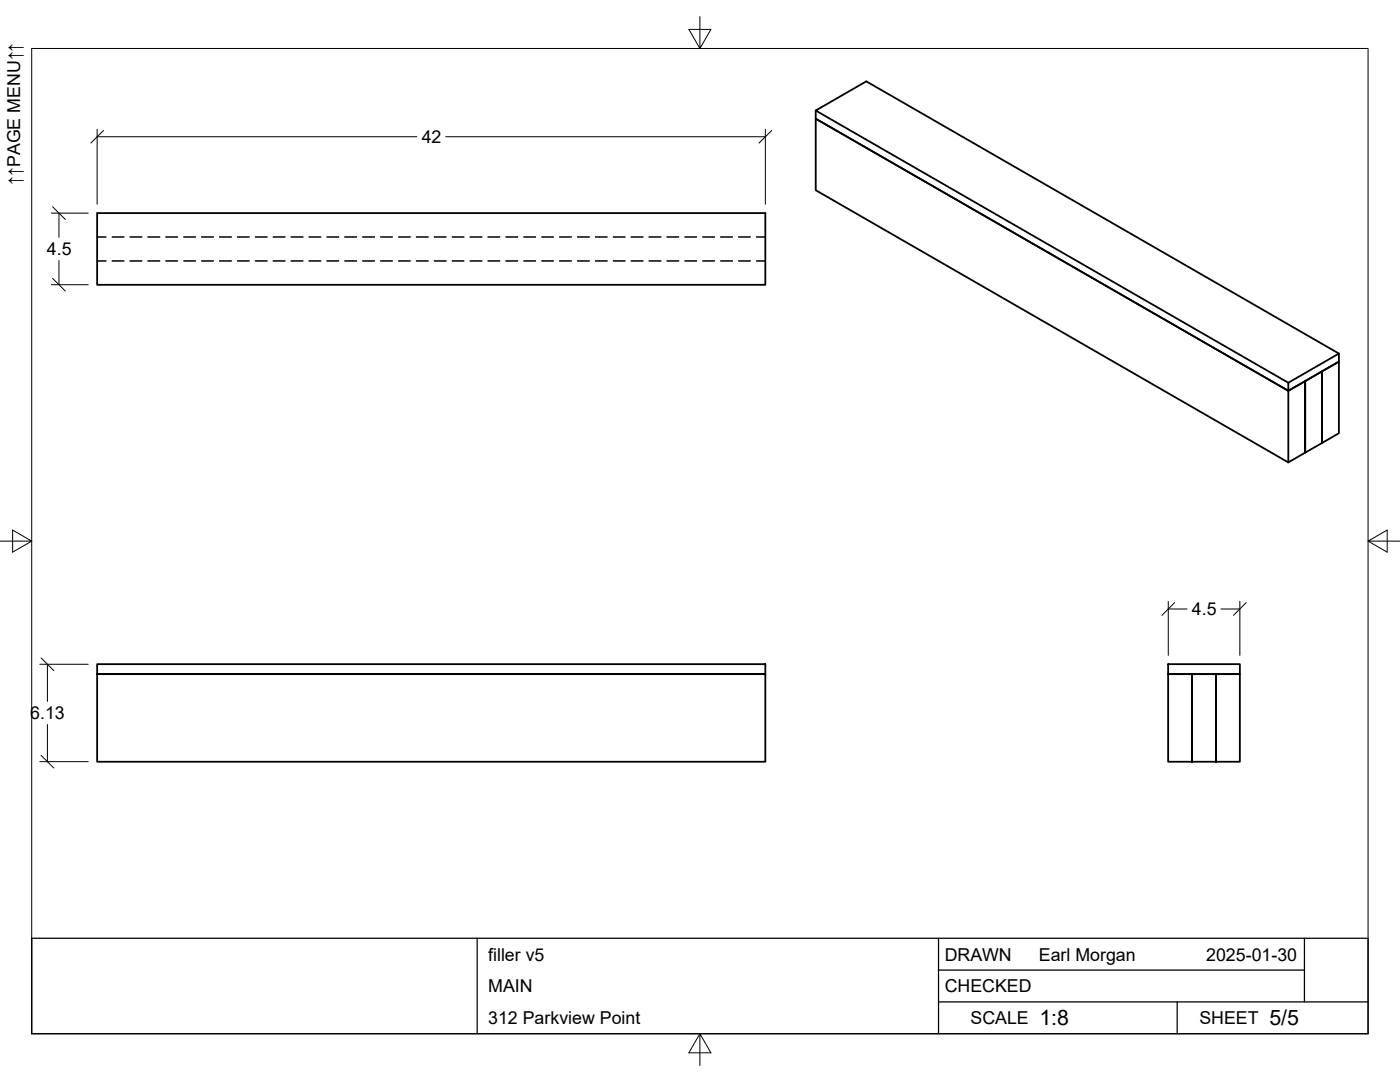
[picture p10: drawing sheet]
<svg xmlns="http://www.w3.org/2000/svg" width="279mm" height="216mm" viewBox="0 0 279 216" stroke-linecap="round" stroke-linejoin="round" font-family="sans-serif">
<!-- layer: Visible -->
<path d="M162.8 22.1v1.6l94.3 54.3 10.1-5.8v-1.7l-94.3-54.3-10.1 5.9 94.3 54.3v1.6l6.7-3.9v14.3l3.4-2v-14.2l-3.4 1.9v14.3l-3.3 1.9v-14.2v14.2l-3.4 2-94.3-54.3v-14.3l94.3 54.3v14.3M19.4 42.5h133.3v14.3h-133.3zM267.2 70.5l-10.1 5.9M19.4 132.5v2h133.3v17.5h-133.3v-17.5h133.3v-2zM233.1 134.5h9.6v17.5h4.7v-17.5h-4.7v17.5h-4.8v-17.5v17.5h-4.8zM233.1 132.5h14.3v2h-14.3z" fill="none" stroke="#000" stroke-width=".36"/>
<!-- layer: Hidden -->
<g fill="none" stroke="#000" stroke-width=".2">
<path d="M19.4 47.3h1.8M19.4 52.1h1.8M22.4 47.3h2.3M22.4 52.1h2.3M25.9 47.3h2.4M25.9 52.1h2.4M29.5 47.3h2.4M29.5 52.1h2.4M33.1 47.3h2.4M33.1 52.1h2.4M36.7 47.3h2.3M36.7 52.1h2.3"/>
<path d="M40.2 47.3h2.4M40.2 52.1h2.4M43.8 47.3h2.4M43.8 52.1h2.4M47.4 47.3h2.3M47.4 52.1h2.3M50.9 47.3h2.4M50.9 52.1h2.4M54.5 47.3h2.4M54.5 52.1h2.4M58.1 47.3h2.4M58.1 52.1h2.4"/>
<path d="M61.7 47.3h2.3M61.7 52.1h2.3M65.2 47.3h2.4M65.2 52.1h2.4M68.8 47.3h2.4M68.8 52.1h2.4M72.4 47.3h2.4M72.4 52.1h2.4M75.9 47.3h2.4M75.9 52.1h2.4M79.5 47.3h2.4M79.5 52.1h2.4"/>
<path d="M83.1 47.3h2.4M83.1 52.1h2.4M86.7 47.3h2.3M86.7 52.1h2.3M90.2 47.3h2.4M90.2 52.1h2.4M93.8 47.3h2.4M93.8 52.1h2.4M97.4 47.3h2.4M97.4 52.1h2.4M100.9 47.3h2.4M100.9 52.1h2.4"/>
<path d="M104.5 47.3h2.4M104.5 52.1h2.4M108.1 47.3h2.4M108.1 52.1h2.4M111.7 47.3h2.3M111.7 52.1h2.3M115.2 47.3h2.4M115.2 52.1h2.4M118.8 47.3h2.4M118.8 52.1h2.4M122.4 47.3h2.4M122.4 52.1h2.4"/>
<path d="M125.9 47.3h2.4M125.9 52.1h2.4M129.5 47.3h2.4M129.5 52.1h2.4M133.1 47.3h2.4M133.1 52.1h2.4M136.7 47.3h2.3M136.7 52.1h2.3M140.2 47.3h2.4M140.2 52.1h2.4M143.8 47.3h2.4M143.8 52.1h2.4"/>
<path d="M147.4 47.3h2.4M147.4 52.1h2.4M151 47.3h1.7M151 52.1h1.7"/>
</g>
<!-- layer: Border -->
<path d="M6.3 9.7h266.7v196.6h-266.7zM139.7 3.3v6.4l2.2-3.8h-4.4l2.2 3.8M0 108h6.3l-3.8-2.2v4.4l3.8-2.2M273 108l3.8 2.2v-4.4l-3.8 2.2h6.4M139.7 206.3l-2.2 3.8h4.4l-2.2-3.8v6.3" fill="none" stroke="#000" stroke-width=".2"/>
<!-- layer: Titleblock -->
<path d="M6.3 187.2h266.7v19.1h-266.7zM95.2 187.2v19.1M187.3 193.6h73M187.3 199.9h85.7M187.3 187.2v19.1M234.9 199.9v6.4M260.3 187.2v12.7" fill="none" stroke="#000" stroke-width=".25"/>
<!-- layer: FD_Dimensions -->
<g fill="none" stroke="#000" stroke-width=".2">
<path d="M19.4 25.8v14.9M19.4 27.3h63.8M20.7 26l-2.6 2.6M88.9 27.3h63.8M152.7 25.8v14.9M154 26l-2.5 2.6M10.2 56.8h7.4M10.2 42.5h7.4M10.5 55.5l2.5 2.6M10.5 41.3l2.5 2.5M11.8 42.5v4.9M11.8 52v4.8"/>
<path d="M233.2 120v10.8M247.4 120v10.8M7.9 132.5h9.7M8.2 131.3l2.5 2.5M9.5 132.5v7.5M233.2 121.5h3.7M234.4 120.2l-2.5 2.6M243.7 121.5h3.7M248.7 120.2l-2.5 2.6M7.9 152h9.7M8.2 150.7l2.5 2.5M9.5 144.6v7.4"/>
</g>
<g font-size="4.3">
<text x="207.4" y="204.6">1:8</text>
<text x="253.3" y="204.6">5/5</text>
</g>
<g font-size="3.5">
<text x="84.2" y="28.6">42</text>
<text x="4" y="36.9" transform="rotate(-90 4 36.9)">↑↑PAGE MENU↑↑</text>
<text x="9.4" y="50.9">4.5</text>
<text x="237.9" y="122.8">4.5</text>
<text x="6" y="143.5">6.13</text>
<text x="97.4" y="191.7">filler v5</text>
<text x="188.5" y="191.7">DRAWN</text>
<text x="207.3" y="191.7">Earl Morgan</text>
<text x="240.7" y="191.7">2025-01-30</text>
<text x="97.4" y="198">MAIN</text>
<text x="188.5" y="198">CHECKED</text>
<text x="97.4" y="204.4">312 Parkview Point</text>
<text x="193.7" y="204.4">SCALE</text>
<text x="239.4" y="204.4">SHEET</text>
</g>
</svg>
